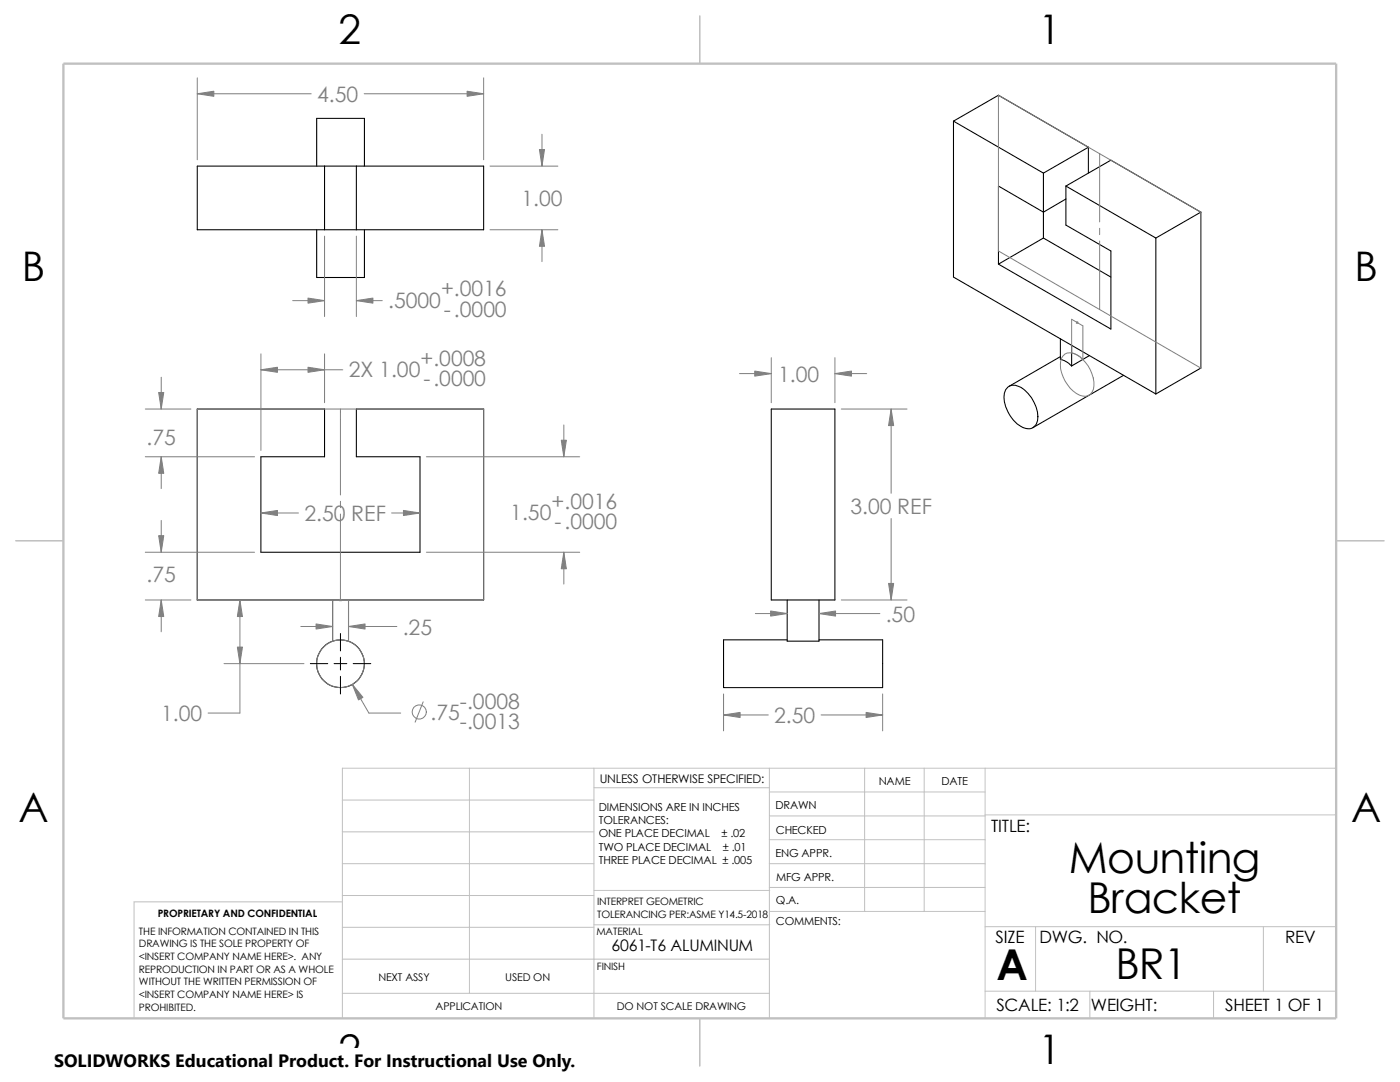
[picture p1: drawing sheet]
<svg xmlns="http://www.w3.org/2000/svg" width="279mm" height="216mm" viewBox="0 0 279 216" stroke-linecap="round" stroke-linejoin="round" font-family="sans-serif">
<g fill="none" stroke="#c0c0c0" stroke-width=".2">
<path d="M68.3 159.6h50.2M93.7 153.3v44.9M118.5 153.3v49.9M118.5 157.2h35M153.5 153.3v49.9M153.5 158h43.1M172.6 153.3v28.6M184.4 153.3v28.6M196.6 153.3v49.9M266.7 153.3h-198.4v49.9M68.3 178.7h50.2M68.3 172.3h50.2"/>
<path d="M68.3 166h50.2M68.3 180h-41.5v23.2M118.5 177.7h35.1M153.5 167.6h43.1M153.5 162.8h43.1M153.5 172.3h43.1M153.5 177.1h43.1M196.6 162.6h70.1M68.3 198.2h85.2M68.3 191.4h85.2M68.3 185h50.2M118.5 184.5h35.1"/>
<path d="M153.6 181.9h43M196.6 197.8h70.1M196.6 184.9h70.1M206.7 184.9v12.9M217.5 197.8v5.4M242.2 197.8v5.4M252.1 184.9v12.9"/>
</g>
<path d="M139.7 3.2v9.5M3.1 107.9h9.6M266.7 107.9h9.5M139.7 203.2v9.5" fill="none" stroke="#c0c0c0" stroke-width=".21"/>
<path d="M12.7 12.7h254v190.5h-254z" fill="none" stroke="#c0c0c0" stroke-width=".47"/>
<g fill="none" stroke="#000" stroke-width=".21">
<path d="M39.4 33.1h57.1v12.7h-57.1zM63.2 33.1v-9.5h9.5v9.5M64.8 33.1v12.7M71.1 33.1v12.7M190.3 24.2l17.9 10.3M190.3 24.2v31.1l40.4 23.3M190.3 24.2l9-5.2 17.9 10.4M208.2 34.5v13M212.7 37.1l18 10.4M212.7 37.1l9-5.1 17.9 10.3M212.7 39.7l-4.5 2.6-8.9-5.2v15.6M212.7 37.1v7.8l9 5.2v15.6l-22.4-13"/>
<path d="M217.2 29.4l-9 5.1M217.2 29.4v5.1M63.2 45.8v9.6h9.5v-9.6M208.2 47.5l-8.9 5.2M208.2 47.5l13.5 7.8M230.7 47.5v31.1M239.6 42.3l-8.9 5.2M239.6 42.3v31.1l-8.9 5.2M201.1 77.3a2.59 2.59 0 0 1 3.4 .6 7.3 7.3 0 0 1 2.6 6.1 1.92 1.92 0 0 1-3 1.3 7.2 7.2 0 0 1-3.7-6.9l.3-.6zM211.6 67.6v4.1a4.5 4.5 0 0 1 2.3 1.3M211.6 71.2l-10.2 5.9M213.9 68.9v4.1"/>
<path d="M217.4 71l-3.5 2M224.2 74.9l-18.1 10.4M39.4 81.6h25.4v9.5h-12.7v19.1h31.7v-19.1h-12.7v-9.5h25.4v38.1h-57.1zM153.9 81.6h12.7v38.1h-12.7zM66.4 119.7v8.2M69.6 119.7v8.2M157.1 119.7v8.2h6.3v-8.2M157.1 127.7h-12.7v9.5h31.7v-9.5h-12.7"/>
<circle cx="68" cy="132.4" r="4.8"/>
</g>
<g fill="none" stroke="#808080" stroke-width=".2">
<path d="M39.4 15.5v16.4M39.4 18.7h22.7M72.7 18.7h23.8M96.5 15.5v16.4M199.3 19l40.3 23.3v31.1l-40.3-23.3zM97.8 33.1h13.5M108.2 26.8v6.3M219.5 30.6v13.7M58.4 60h6.4M64.8 47.1v16.1M71.1 47.1v16.1M71.1 60h5.2"/>
<path d="M97.8 45.8h13.5M108.2 45.8v6.4M219.5 45.6v1.2M219.5 48.1v13.7M32.2 75.3v6.3M52.1 73.8h16.3M52.1 70.6v19.3M64.8 70.6v9.7M147.6 74.5h6.3M153.9 71.4v8.9M166.6 71.4v8.9M166.6 74.5h6.4"/>
<path d="M212.5 70.7a2.95 2.95 0 0 1 3.5 1 7 7 0 0 1 2.2 5.9 2.01 2.01 0 0 1-3.4 .9 7.2 7.2 0 0 1-3.1-6.4l.1-.6zM213.9 63.7l2.2 1.3v6.7a4.5 4.5 0 0 0-2.2-1.3zM214.8 64.3h.3M214.8 64.2l.3 .3M215 64.2v.3M215.1 64.2l-.3 .3M29 81.6h9.1M29 91.1h21.8M32.2 91.1v6.4M39.4 81.6h57.1v38.1h-57.1zM67.9 81.6v17.2M85.1 91.1h30.6"/>
<path d="M112.5 84.8v6.3M167.9 81.6h13.1M177.8 81.6v16.8M29 119.7h9.1M29 110.2h21.8M32.2 103.8v6.4M32.2 119.7v6.4M47.9 119.7v22.6h-6.4M52.1 102.4h7.5M66.4 119.7v8.2a5.1 5.1 0 0 1 3.2 0v-8.2M67.8 119.6l.3 .3M67.9 100v1.3"/>
<path d="M67.9 102.6v17.3M68.1 119.6l-.3 .3M78.1 102.4h5.7M85.1 110.2h30.6M112.5 110.2v6.3M167.9 119.7h13.1M177.8 103.5v16.2M44.7 132.4h16M60 125h6.4M69.6 125h9.6M70.3 136.6l3.3 5.7h6.4M144.4 138.5v7.3"/>
<path d="M150.7 122.4h6.4M163.4 122.4h12.2M176.1 138.5v7.3M84.5 140l-1.7 4.1M144.4 142.7h8.9M163.9 142.7h12.2"/>
<circle cx="68" cy="132.4" r="4.8"/>
<circle cx="83.7" cy="142.1" r="1.41"/>
</g>
<g fill="#808080" stroke="#808080" stroke-width=".2">
<path d="M166.6 74.5l3.3-.5v1.1z"/>
<path d="M150.6 74l3.3 .5-3.3 .6z"/>
<path d="M153.8 121.9l3.3 .5-3.3 .5z"/>
<path d="M163.4 122.4l3.4-.5v1z"/>
<path d="M144.4 142.7l3.3-.5v1z"/>
<path d="M172.8 142.2l3.3 .5-3.3 .5z"/>
<path d="M177.3 116.4h1.1l-.6 3.3z"/>
<path d="M177.8 81.6l.6 3.3h-1.1z"/>
<path d="M61.5 59.5l3.3 .5-3.3 .5z"/>
<path d="M71.1 60l3.3-.5v1z"/>
<path d="M107.7 29.8h1l-.5 3.3z"/>
<path d="M108.2 45.8l.5 3.3h-1z"/>
<path d="M39.4 18.7l3.3-.5v1z"/>
<path d="M93.2 18.2l3.3 .5-3.3 .5z"/>
<path d="M112.5 110.2l.5 3.3h-1z"/>
<path d="M112 87.8h1l-.5 3.3z"/>
<path d="M63.1 124.5l3.3 .5-3.3 .5z"/>
<path d="M69.6 125l3.3-.5v1z"/>
<path d="M31.7 106.9h1l-.5 3.3z"/>
<path d="M32.2 119.7l.5 3.3h-1z"/>
<path d="M52.1 73.8l3.3-.5v1z"/>
<path d="M47.4 129.1h1l-.5 3.3z"/>
<path d="M61.5 73.3l3.3 .5-3.3 .5z"/>
<path d="M47.9 119.7l.5 3.3h-1z"/>
<path d="M70.3 136.6l2.1 2.5-.9 .6z"/>
<path d="M52.1 102.4l3.3-.5v1z"/>
<path d="M80.5 101.9l3.3 .5-3.3 .5z"/>
<path d="M31.7 78.3h1l-.5 3.3z"/>
<path d="M32.2 91.1l.5 3.3h-1z"/>
</g>
<path d="M61.9 132.4h3.5M66.7 132.4h2.5M67.9 126.4v3.5M67.9 131.1v2.6M67.9 135v3.5M70.5 132.4h3.5" fill="none" stroke="#000" stroke-width=".2"/>
<path d="M10.8 209.2h104.1v6.7h-104.1z" fill="#fff"/>
<g font-size="8.5">
<text x="213.3" y="174.1">Mounting</text>
<text x="217" y="182.2">Bracket</text>
<text x="198.8" y="195.5">A</text>
<text x="222.6" y="195.3">BR1</text>
</g>
<g font-size="8.1">
<text x="67.6" y="8.8">2</text>
<text x="207.3" y="8.8">1</text>
<text x="4.4" y="56.1">B</text>
<text x="270.3" y="56.1">B</text>
<text x="3.7" y="164.1">A</text>
<text x="269.6" y="164.1">A</text>
<text x="67.6" y="212.3">2</text>
<text x="207.3" y="212.3">1</text>
</g>
<g font-size="4.2" fill="#808080">
<text x="63.3" y="20.4">4.50</text>
<text x="104" y="41.1">1.00</text>
<text x="88" y="59.1">+.0016</text>
<text x="77.5" y="61.4">.5000</text>
<text x="88.6" y="63.2">-.0000</text>
<text x="69.6" y="75.2">2X 1.00</text>
<text x="83.9" y="72.9">+.0008</text>
<text x="84.5" y="77">-.0000</text>
<text x="155.3" y="76.2">1.00</text>
<text x="29.2" y="88.8">.75</text>
<text x="110.1" y="101.5">+.0016</text>
<text x="60.7" y="104.1">2.50 REF</text>
<text x="101.8" y="103.8">1.50</text>
<text x="110.7" y="105.6">-.0000</text>
<text x="169.7" y="102.6">3.00 REF</text>
<text x="29.2" y="116.1">.75</text>
<text x="176.8" y="124.1">.50</text>
<text x="80.4" y="126.7">.25</text>
<text x="32.2" y="143.9">1.00</text>
<text x="85.9" y="143.7">.75</text>
<text x="91.8" y="141.4">-.0008</text>
<text x="91.8" y="145.5">-.0013</text>
<text x="154.5" y="144.3">2.50</text>
</g>
<text font-size="3.6" x="10.8" y="213">SOLIDWORKS Educational Product. For Instructional Use Only.</text>
<g font-size="3.4">
<text x="197.8" y="166">TITLE:</text>
<text x="198.7" y="188.1">SIZE</text>
<text x="207.5" y="188.1">DWG. NO.</text>
<text x="256.5" y="188.2">REV</text>
<text x="198.8" y="201.7">SCALE: 1:2</text>
<text x="217.7" y="201.8">WEIGHT:</text>
<text x="244.5" y="201.7">SHEET 1 OF 1</text>
</g>
<text font-size="3.2" x="122" y="189.8">6061-T6 ALUMINUM</text>
<text font-size="2.4" x="119.7" y="156.2">UNLESS OTHERWISE SPECIFIED:</text>
<g font-size="2.2">
<text x="119.5" y="161.8">DIMENSIONS ARE IN INCHES</text>
<text x="154.8" y="161.5">DRAWN</text>
<text x="175.4" y="156.7">NAME</text>
<text x="187.9" y="156.7">DATE</text>
<text x="119.5" y="164.4">TOLERANCES:</text>
<text x="119.5" y="167.1">ONE PLACE DECIMAL</text>
<text x="144" y="167.1">± .02</text>
<text x="154.8" y="166.3">CHECKED</text>
<text x="119.5" y="169.8">TWO PLACE DECIMAL</text>
<text x="119.5" y="172.4">THREE PLACE DECIMAL ± .005</text>
<text x="144.3" y="169.8">± .01</text>
<text x="154.8" y="171">ENG APPR.</text>
<text x="154.9" y="175.7">MFG APPR.</text>
<text x="154.9" y="184.7">COMMENTS:</text>
<text x="154.9" y="180.5">Q.A.</text>
</g>
<g font-size="2.1">
<text x="75.5" y="195.7">NEXT ASSY</text>
<text x="100.8" y="195.7">USED ON</text>
<text x="86.9" y="201.5">APPLICATION</text>
<text x="123.1" y="201.6">DO NOT SCALE DRAWING</text>
</g>
<g font-size="2">
<text x="31.5" y="183">PROPRIETARY AND CONFIDENTIAL</text>
<text x="119.2" y="183.1">TOLERANCING PER:ASME Y14.5-2018</text>
<text x="119.2" y="180.6">INTERPRET GEOMETRIC</text>
<text x="27.7" y="186.5">THE INFORMATION CONTAINED IN THIS</text>
<text x="27.7" y="189.1">DRAWING IS THE SOLE PROPERTY OF</text>
<text x="27.7" y="191.6">&lt;INSERT COMPANY NAME HERE&gt;. ANY</text>
<text x="119" y="186.6">MATERIAL</text>
<text x="27.7" y="194.1">REPRODUCTION IN PART OR AS A WHOLE</text>
<text x="27.7" y="196.6">WITHOUT THE WRITTEN PERMISSION OF</text>
<text x="119.1" y="193.5">FINISH</text>
<text x="27.7" y="199.1">&lt;INSERT COMPANY NAME HERE&gt; IS</text>
<text x="27.7" y="201.7">PROHIBITED.</text>
</g>
</svg>
